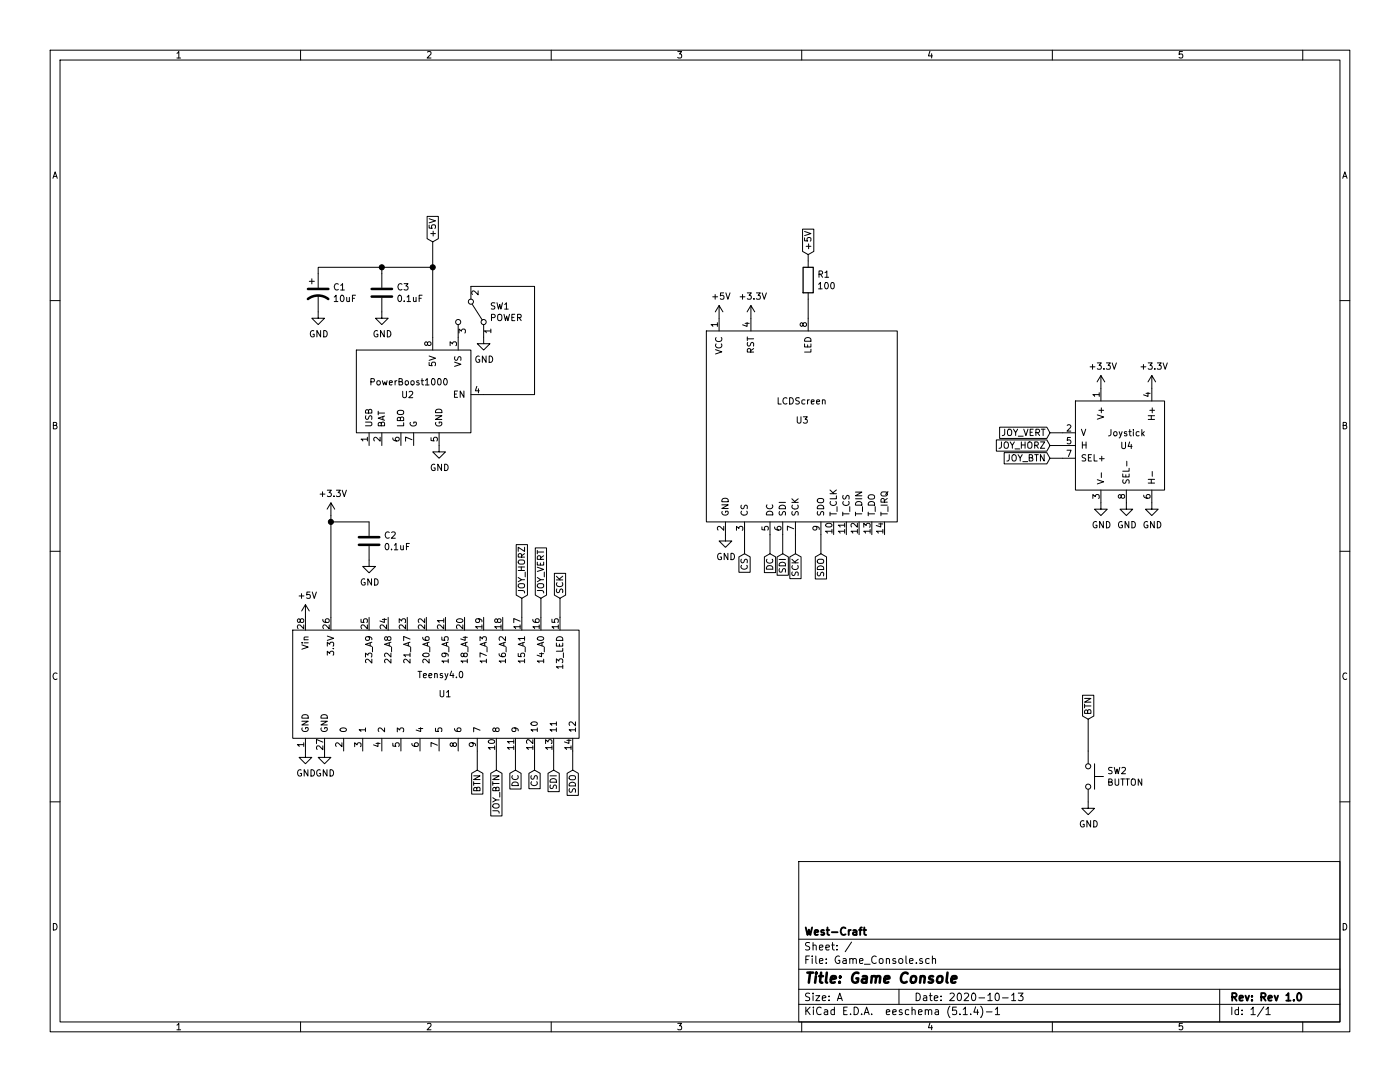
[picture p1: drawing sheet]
EESchema Schematic File Version 4
LIBS:Game_Console-cache
EELAYER 30 0
EELAYER END
$Descr A 11000 8500
encoding utf-8
Sheet 1 1
Title "Game Console"
Date "2020-10-13"
Rev "Rev 1.0"
Comp "West-Craft"
Comment1 ""
Comment2 ""
Comment3 ""
Comment4 ""
$EndDescr
$Comp
L Switch:SW_Push SW2
U 1 1
P 8550 6100
F 0 "SW2" V 8504 6248 50  0000 L CNN
F 1 "BUTTON" V 8595 6248 50  0000 L CNN
F 2 "Button_Switch_THT:SW_PUSH_6mm_H4.3mm" H 8550 6300 50  0001 C CNN
F 3 "~" H 8550 6300 50  0001 C CNN
F 4 "https://www.sparkfun.com/products/97" H 8550 6100 50  0001 C CNN "Link"
F 5 "$0.35" H 8550 6100 50  0001 C CNN "Price"
	1    8550 6100
	0    1    1    0   
$EndComp
$Comp
L Game_Console-rescue:Teensy4.0-Game_Console U1
U 1 1
P 3050 5400
F 0 "U1" H 3550 5350 50  0000 R CNN
F 1 "Teensy4.0" H 3650 5500 50  0000 R CNN
F 2 "Game_Console:Teensy" H 3050 5400 50  0001 C CNN
F 3 "" H 3050 5400 50  0001 C CNN
F 4 "https://www.amazon.com/gp/product/B08259KDHY/ref=ppx_yo_dt_b_asin_title_o07_s00?ie=UTF8&psc=1" H 3050 5400 50  0001 C CNN "Link"
F 5 "$29.99" H 3050 5400 50  0001 C CNN "Price"
	1    3050 5400
	1    0    0    -1  
$EndComp
$Comp
L Game_Console-rescue:Joystick-Game_Console U4
U 1 1
P 8800 3450
F 0 "U4" H 8800 3400 50  0000 L CNN
F 1 "Joystick" H 8700 3500 50  0000 L CNN
F 2 "Game_Console:Joystick" H 8700 3400 50  0001 C CNN
F 3 "" H 8700 3400 50  0001 C CNN
F 4 "https://www.sparkfun.com/products/9032" H 8800 3450 50  0001 C CNN "Link"
F 5 "$3.95" H 8800 3450 50  0001 C CNN "Price"
	1    8800 3450
	1    0    0    -1  
$EndComp
$Comp
L Game_Console-rescue:LCDScreen-Game_Console U3
U 1 1
P 6300 3700
F 0 "U3" H 6250 4100 50  0000 L CNN
F 1 "LCDScreen" H 6100 4250 50  0000 L CNN
F 2 "Game_Console:LCD Screen" H 6300 3700 50  0001 C CNN
F 3 "" H 6300 3700 50  0001 C CNN
F 4 "https://www.amazon.com/HiLetgo-240X320-Resolution-Display-ILI9341/dp/B073R7BH1B/ref=sr_1_8?dchild=1&keywords=touchscreen+lcd+arduino&qid=1601398050&sr=8-8" H 6300 3700 50  0001 C CNN "Link"
F 5 "$13.99" H 6300 3700 50  0001 C CNN "Price"
	1    6300 3700
	1    0    0    -1  
$EndComp
$Comp
L Game_Console-rescue:PowerBoost1000-Game_Console U2
U 1 1
P 3250 2900
F 0 "U2" H 3150 2700 50  0000 L CNN
F 1 "PowerBoost1000" H 2900 2800 50  0000 L CNN
F 2 "Game_Console:Power_Boost" H 3250 2900 50  0001 C CNN
F 3 "" H 3250 2900 50  0001 C CNN
F 4 "https://www.adafruit.com/product/2465" H 3250 2900 50  0001 C CNN "Link"
F 5 "$19.95" H 3250 2900 50  0001 C CNN "Price"
	1    3250 2900
	1    0    0    -1  
$EndComp
$Comp
L Switch:SW_SPDT SW1
U 1 1
P 3700 2450
F 0 "SW1" V 3654 2598 50  0000 L CNN
F 1 "POWER" V 3745 2598 50  0000 L CNN
F 2 "Game_Console:SPDT" H 3700 2450 50  0001 C CNN
F 3 "~" H 3700 2450 50  0001 C CNN
F 4 "https://www.adafruit.com/product/805" H 3700 2450 50  0001 C CNN "Link"
F 5 "$0.95" H 3700 2450 50  0001 C CNN "Price"
	1    3700 2450
	0    1    1    0   
$EndComp
$Comp
L power:+5V #PWR01
U 1 1
P 2400 4850
F 0 "#PWR01" H 2400 4700 50  0001 C CNN
F 1 "+5V" H 2415 5023 50  0000 C CNN
F 2 "" H 2400 4850 50  0001 C CNN
F 3 "" H 2400 4850 50  0001 C CNN
	1    2400 4850
	1    0    0    -1  
$EndComp
$Comp
L power:GND #PWR03
U 1 1
P 2550 5900
F 0 "#PWR03" H 2550 5650 50  0001 C CNN
F 1 "GND" H 2555 5727 50  0000 C CNN
F 2 "" H 2550 5900 50  0001 C CNN
F 3 "" H 2550 5900 50  0001 C CNN
	1    2550 5900
	1    0    0    -1  
$EndComp
$Comp
L power:GND #PWR09
U 1 1
P 5700 4200
F 0 "#PWR09" H 5700 3950 50  0001 C CNN
F 1 "GND" H 5705 4027 50  0000 C CNN
F 2 "" H 5700 4200 50  0001 C CNN
F 3 "" H 5700 4200 50  0001 C CNN
	1    5700 4200
	1    0    0    -1  
$EndComp
$Comp
L power:+5V #PWR08
U 1 1
P 5650 2500
F 0 "#PWR08" H 5650 2350 50  0001 C CNN
F 1 "+5V" H 5665 2673 50  0000 C CNN
F 2 "" H 5650 2500 50  0001 C CNN
F 3 "" H 5650 2500 50  0001 C CNN
	1    5650 2500
	1    0    0    -1  
$EndComp
$Comp
L power:+3.3V #PWR04
U 1 1
P 2600 4050
F 0 "#PWR04" H 2600 3900 50  0001 C CNN
F 1 "+3.3V" H 2615 4223 50  0000 C CNN
F 2 "" H 2600 4050 50  0001 C CNN
F 3 "" H 2600 4050 50  0001 C CNN
	1    2600 4050
	1    0    0    -1  
$EndComp
$Comp
L power:+3.3V #PWR010
U 1 1
P 5900 2500
F 0 "#PWR010" H 5900 2350 50  0001 C CNN
F 1 "+3.3V" H 5915 2673 50  0000 C CNN
F 2 "" H 5900 2500 50  0001 C CNN
F 3 "" H 5900 2500 50  0001 C CNN
	1    5900 2500
	1    0    0    -1  
$EndComp
$Comp
L Device:R R1
U 1 1
P 6350 2200
F 0 "R1" H 6420 2246 50  0000 L CNN
F 1 "100" H 6420 2155 50  0000 L CNN
F 2 "Game_Console:R_Through_Hole_eighth_watt" V 6280 2200 50  0001 C CNN
F 3 "~" H 6350 2200 50  0001 C CNN
F 4 "https://www.digikey.com/en/products/detail/stackpole-electronics-inc/cf18jt100r/1741562" H 6350 2200 50  0001 C CNN "Link"
F 5 "$0.10" H 6350 2200 50  0001 C CNN "Price"
	1    6350 2200
	1    0    0    -1  
$EndComp
Wire Wire Line
	6350 2350 6350 2500
$Comp
L power:GND #PWR015
U 1 1
P 8650 3950
F 0 "#PWR015" H 8650 3700 50  0001 C CNN
F 1 "GND" H 8655 3777 50  0000 C CNN
F 2 "" H 8650 3950 50  0001 C CNN
F 3 "" H 8650 3950 50  0001 C CNN
	1    8650 3950
	1    0    0    -1  
$EndComp
$Comp
L power:GND #PWR016
U 1 1
P 8850 3950
F 0 "#PWR016" H 8850 3700 50  0001 C CNN
F 1 "GND" H 8855 3777 50  0000 C CNN
F 2 "" H 8850 3950 50  0001 C CNN
F 3 "" H 8850 3950 50  0001 C CNN
	1    8850 3950
	1    0    0    -1  
$EndComp
$Comp
L power:GND #PWR018
U 1 1
P 9050 3950
F 0 "#PWR018" H 9050 3700 50  0001 C CNN
F 1 "GND" H 9055 3777 50  0000 C CNN
F 2 "" H 9050 3950 50  0001 C CNN
F 3 "" H 9050 3950 50  0001 C CNN
	1    9050 3950
	1    0    0    -1  
$EndComp
$Comp
L power:GND #PWR013
U 1 1
P 8550 6300
F 0 "#PWR013" H 8550 6050 50  0001 C CNN
F 1 "GND" H 8555 6127 50  0000 C CNN
F 2 "" H 8550 6300 50  0001 C CNN
F 3 "" H 8550 6300 50  0001 C CNN
	1    8550 6300
	1    0    0    -1  
$EndComp
$Comp
L power:GND #PWR02
U 1 1
P 2400 5900
F 0 "#PWR02" H 2400 5650 50  0001 C CNN
F 1 "GND" H 2405 5727 50  0000 C CNN
F 2 "" H 2400 5900 50  0001 C CNN
F 3 "" H 2400 5900 50  0001 C CNN
	1    2400 5900
	1    0    0    -1  
$EndComp
Text GLabel 8550 5650 1    50   Input ~ 0
BTN
Text GLabel 3750 6050 3    50   Input ~ 0
BTN
Wire Wire Line
	3750 6050 3750 5900
Text GLabel 8250 3600 0    50   Input ~ 0
JOY_BTN
Wire Wire Line
	8350 3600 8250 3600
Text GLabel 3900 6050 3    50   Input ~ 0
JOY_BTN
Wire Wire Line
	3900 5900 3900 6050
Text GLabel 8250 3500 0    50   Input ~ 0
JOY_HORZ
Wire Wire Line
	8350 3500 8250 3500
Text GLabel 4100 4700 1    50   Input ~ 0
JOY_HORZ
Wire Wire Line
	4100 4700 4100 4850
Text GLabel 4250 4700 1    50   Input ~ 0
JOY_VERT
Wire Wire Line
	4250 4850 4250 4700
Text GLabel 8250 3400 0    50   Input ~ 0
JOY_VERT
Wire Wire Line
	8250 3400 8350 3400
Text GLabel 4400 4700 1    50   Input ~ 0
SCK
Wire Wire Line
	4400 4700 4400 4850
Text GLabel 6250 4350 3    50   Input ~ 0
SCK
Wire Wire Line
	6250 4200 6250 4350
Text GLabel 6450 4350 3    50   Input ~ 0
SDO
Wire Wire Line
	6450 4200 6450 4350
Text GLabel 4500 6050 3    50   Input ~ 0
SDO
Wire Wire Line
	4500 5900 4500 6050
Text GLabel 6150 4350 3    50   Input ~ 0
SDI
Wire Wire Line
	6150 4200 6150 4350
Text GLabel 4350 6050 3    50   Input ~ 0
SDI
Wire Wire Line
	4350 5900 4350 6050
Text GLabel 5850 4350 3    50   Input ~ 0
CS
Wire Wire Line
	5850 4200 5850 4350
Text GLabel 4200 6050 3    50   Input ~ 0
CS
Wire Wire Line
	4200 5900 4200 6050
Text GLabel 6050 4350 3    50   Input ~ 0
DC
Wire Wire Line
	6050 4200 6050 4350
Text GLabel 4050 6050 3    50   Input ~ 0
DC
Wire Wire Line
	4050 5900 4050 6050
Wire Wire Line
	3700 2250 4200 2250
Wire Wire Line
	4200 2250 4200 3100
Wire Wire Line
	4200 3100 3800 3100
$Comp
L power:GND #PWR07
U 1 1
P 3800 2650
F 0 "#PWR07" H 3800 2400 50  0001 C CNN
F 1 "GND" H 3805 2477 50  0000 C CNN
F 2 "" H 3800 2650 50  0001 C CNN
F 3 "" H 3800 2650 50  0001 C CNN
	1    3800 2650
	1    0    0    -1  
$EndComp
$Comp
L power:GND #PWR06
U 1 1
P 3450 3500
F 0 "#PWR06" H 3450 3250 50  0001 C CNN
F 1 "GND" H 3455 3327 50  0000 C CNN
F 2 "" H 3450 3500 50  0001 C CNN
F 3 "" H 3450 3500 50  0001 C CNN
	1    3450 3500
	1    0    0    -1  
$EndComp
$Comp
L power:+3.3V #PWR020
U 1 1
P 8650 3050
F 0 "#PWR020" H 8650 2900 50  0001 C CNN
F 1 "+3.3V" H 8665 3223 50  0000 C CNN
F 2 "" H 8650 3050 50  0001 C CNN
F 3 "" H 8650 3050 50  0001 C CNN
	1    8650 3050
	1    0    0    -1  
$EndComp
$Comp
L power:+3.3V #PWR021
U 1 1
P 9050 3050
F 0 "#PWR021" H 9050 2900 50  0001 C CNN
F 1 "+3.3V" H 9065 3223 50  0000 C CNN
F 2 "" H 9050 3050 50  0001 C CNN
F 3 "" H 9050 3050 50  0001 C CNN
	1    9050 3050
	1    0    0    -1  
$EndComp
$Comp
L Device:C C3
U 1 1
P 3000 2300
F 0 "C3" H 3115 2346 50  0000 L CNN
F 1 "0.1uF" H 3115 2255 50  0000 L CNN
F 2 "Capacitor_THT:C_Disc_D6.0mm_W4.4mm_P5.00mm" H 3038 2150 50  0001 C CNN
F 3 "~" H 3000 2300 50  0001 C CNN
	1    3000 2300
	1    0    0    -1  
$EndComp
$Comp
L Device:CP1 C1
U 1 1
P 2500 2300
F 0 "C1" H 2615 2346 50  0000 L CNN
F 1 "10uF" H 2615 2255 50  0000 L CNN
F 2 "Capacitor_THT:CP_Radial_D5.0mm_P2.00mm" H 2500 2300 50  0001 C CNN
F 3 "~" H 2500 2300 50  0001 C CNN
	1    2500 2300
	1    0    0    -1  
$EndComp
Wire Wire Line
	3400 2100 3000 2100
Wire Wire Line
	3000 2100 3000 2150
Wire Wire Line
	3000 2100 2500 2100
Wire Wire Line
	2500 2100 2500 2150
Connection ~ 3000 2100
$Comp
L power:GND #PWR019
U 1 1
P 3000 2450
F 0 "#PWR019" H 3000 2200 50  0001 C CNN
F 1 "GND" H 3005 2277 50  0000 C CNN
F 2 "" H 3000 2450 50  0001 C CNN
F 3 "" H 3000 2450 50  0001 C CNN
	1    3000 2450
	1    0    0    -1  
$EndComp
$Comp
L power:GND #PWR014
U 1 1
P 2500 2450
F 0 "#PWR014" H 2500 2200 50  0001 C CNN
F 1 "GND" H 2505 2277 50  0000 C CNN
F 2 "" H 2500 2450 50  0001 C CNN
F 3 "" H 2500 2450 50  0001 C CNN
	1    2500 2450
	1    0    0    -1  
$EndComp
Connection ~ 3400 2100
Wire Wire Line
	3400 2100 3400 2650
$Comp
L Device:C C2
U 1 1
P 2900 4250
F 0 "C2" H 3015 4296 50  0000 L CNN
F 1 "0.1uF" H 3015 4205 50  0000 L CNN
F 2 "Capacitor_THT:C_Disc_D6.0mm_W4.4mm_P5.00mm" H 2938 4100 50  0001 C CNN
F 3 "~" H 2900 4250 50  0001 C CNN
	1    2900 4250
	1    0    0    -1  
$EndComp
$Comp
L power:GND #PWR017
U 1 1
P 2900 4400
F 0 "#PWR017" H 2900 4150 50  0001 C CNN
F 1 "GND" H 2905 4227 50  0000 C CNN
F 2 "" H 2900 4400 50  0001 C CNN
F 3 "" H 2900 4400 50  0001 C CNN
	1    2900 4400
	1    0    0    -1  
$EndComp
Wire Wire Line
	2900 4100 2600 4100
Wire Wire Line
	2600 4100 2600 4050
Wire Wire Line
	2600 4100 2600 4850
Connection ~ 2600 4100
Wire Wire Line
	3400 1900 3400 2100
Wire Wire Line
	6350 2000 6350 2050
Text GLabel 6350 2000 1    50   Input ~ 0
+5V
Text GLabel 3400 1900 1    50   Input ~ 0
+5V
Wire Wire Line
	8550 5650 8550 5900
$EndSCHEMATC
